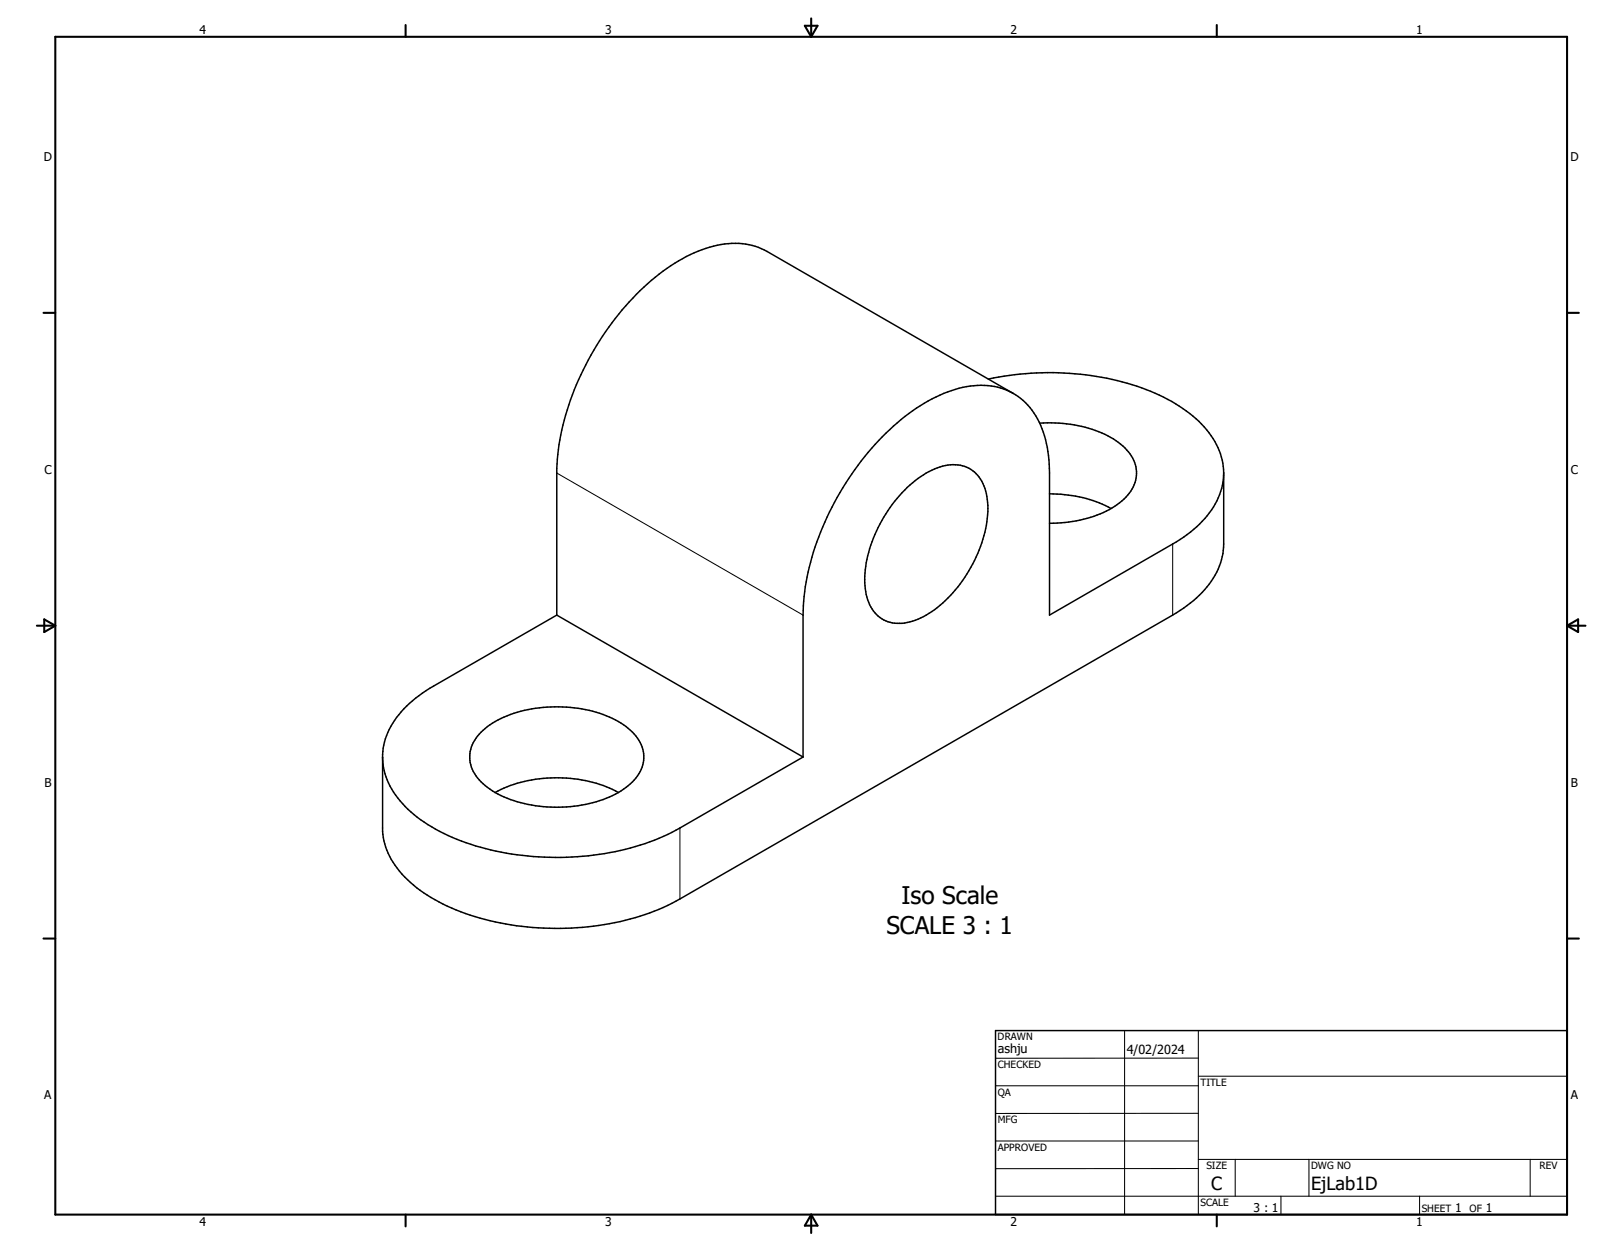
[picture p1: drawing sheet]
<svg xmlns="http://www.w3.org/2000/svg" width="279mm" height="216mm" viewBox="0 0 279 216" stroke-linecap="round" stroke-linejoin="round" font-family="sans-serif">
<path d="M170.5 65.4a48.4 48.4 0 0 1 29.5 2.7 20.6 20.6 0 0 1 9.8 8.6 10.7 10.7 0 0 1-1.6 12.2 21.3 21.3 0 0 1-5.3 4.5l-21.9 12.7v-24.5a17.3 17.3 0 0 0-3.8-11.8 11 11 0 0 0-10.5-3.1 27.1 27.1 0 0 0-13.2 7.4 48.8 48.8 0 0 0-14.8 28.8l-.2 3.2v24.4M174.8 67.9l-42.5-24.5a12.7 12.7 0 0 0-10.6-.6 32.8 32.8 0 0 0-13.8 10 47.9 47.9 0 0 0-11.8 26.4l-.1 1.6v25.3M179.3 73a21.4 21.4 0 0 1 13.6 3.3 6.5 6.5 0 0 1 3.1 5.8 7.6 7.6 0 0 1-4.2 5.5 21.6 21.6 0 0 1-10.8 2.6M156.5 84.1a12.9 12.9 0 0 1 7.9-4 5.5 5.5 0 0 1 5.5 4.1 16.7 16.7 0 0 1-1.3 11.3 22 22 0 0 1-9.8 11.1 6.9 6.9 0 0 1-6.7 .1 6.9 6.9 0 0 1-2.9-5.7 22 22 0 0 1 5.1-14.6zM181 85.2a21.6 21.6 0 0 1 10.6 2.5M211.1 81.6v12.2a13.3 13.3 0 0 1-5.8 10.2l-3 2.1-85 48.9a43.9 43.9 0 0 1-23.5 5 44.7 44.7 0 0 1-16.7-3.7 20.9 20.9 0 0 1-9.9-8.6 11.4 11.4 0 0 1-1.2-4.4v-13.2a13.6 13.6 0 0 1 5.7-9.7l2.4-1.7 21.9-12.6M96 106.1l42.5 24.4M85.4 136.7a7.8 7.8 0 0 1-4.4-5.6 6.5 6.5 0 0 1 3.1-5.8 21.1 21.1 0 0 1 14.3-3.3 17.3 17.3 0 0 1 10.7 4.3 5.7 5.7 0 0 1-.4 8.8l-2 1.6M85.4 136.7a23.5 23.5 0 0 0 21.3 0M85.4 136.7a23.5 23.5 0 0 1 21.3 0M138.5 130.5l-21.2 12.3a44.3 44.3 0 0 1-23.4 5 45.7 45.7 0 0 1-13.5-2.5 25.3 25.3 0 0 1-11.8-7.7 11.6 11.6 0 0 1-2.6-6.9M171.7 177.7h98.6v31.8h-98.6z" fill="none" stroke="#000" stroke-width=".25"/>
<g fill="none" stroke="#000" stroke-width=".18">
<path d="M96 81.6l42.5 24.5M202.3 93.8v12.3M117.3 142.8v12.2M194 177.7v31.8M206.7 177.7v31.8M171.7 187.2h35M171.7 196.8h35M206.7 182.5h-35M206.7 192h-35M206.7 199.9h63.6M206.7 185.6h63.6M213 199.9v6.4"/>
<path d="M225.8 199.9v6.4M263.9 199.9v6.4M171.7 206.3h98.6M206.7 201.5h-35M220.9 206.3v3.2M244.8 206.3v3.2"/>
</g>
<g fill="none" stroke="#000" stroke-width=".36">
<path d="M9.5 6.3h260.8v203.2h-260.8zM70 4.3v2M138.8 4.4h2.2l-1.1 1.9zM139.9 3.2v3.1M209.9 4.3v2M7.5 54h2M270.3 54h2M6.4 107.9h3.1M7.6 106.8l1.9 1.1-1.9 1.1zM270.3 107.9h3.1M270.3 107.9l1.9-1.1v2.2zM7.5 161.8h2"/>
<path d="M270.3 161.8h2M70 209.5v2M139.9 209.5v3.1M139.9 209.5l1.1 1.9h-2.2zM209.9 209.5v2"/>
</g>
<g font-size="4.2">
<text x="155.5" y="156">Iso Scale</text>
<text x="152.9" y="161">SCALE 3 : 1</text>
</g>
<g font-size="3.1">
<text x="208.9" y="205.2">C</text>
<text x="226.1" y="205.2">EjLab1D</text>
</g>
<g font-size="2.2">
<text x="172.1" y="181.6">ashju</text>
<text x="194.4" y="181.7">4/02/2024</text>
</g>
<g font-size="2.1">
<text x="34.4" y="5.9">4</text>
<text x="104.4" y="5.9">3</text>
<text x="174.3" y="5.9">2</text>
<text x="244.3" y="5.9">1</text>
<text x="7.6" y="27.8">D</text>
<text x="270.9" y="27.8">D</text>
<text x="7.7" y="81.7">C</text>
<text x="270.9" y="81.7">C</text>
<text x="7.7" y="135.6">B</text>
<text x="270.9" y="135.6">B</text>
<text x="7.6" y="189.6">A</text>
<text x="270.9" y="189.6">A</text>
<text x="216.2" y="209">3 : 1</text>
<text x="251" y="209">1</text>
<text x="256.2" y="209">1</text>
<text x="34.4" y="211.5">4</text>
<text x="104.4" y="211.5">3</text>
<text x="174.3" y="211.5">2</text>
<text x="244.3" y="211.5">1</text>
</g>
<g font-size="1.7">
<text x="172" y="179.4">DRAWN</text>
<text x="172.1" y="184.2">CHECKED</text>
<text x="172.1" y="188.9">QA</text>
<text x="207.1" y="187.2">TITLE</text>
<text x="172.1" y="193.7">MFG</text>
<text x="172.1" y="198.4">APPROVED</text>
<text x="208.1" y="201.6">SIZE</text>
<text x="226.1" y="201.6">DWG NO</text>
<text x="265.5" y="201.6">REV</text>
<text x="207.1" y="207.9">SCALE</text>
<text x="245.2" y="209">SHEET</text>
<text x="253.5" y="209">OF</text>
</g>
</svg>
